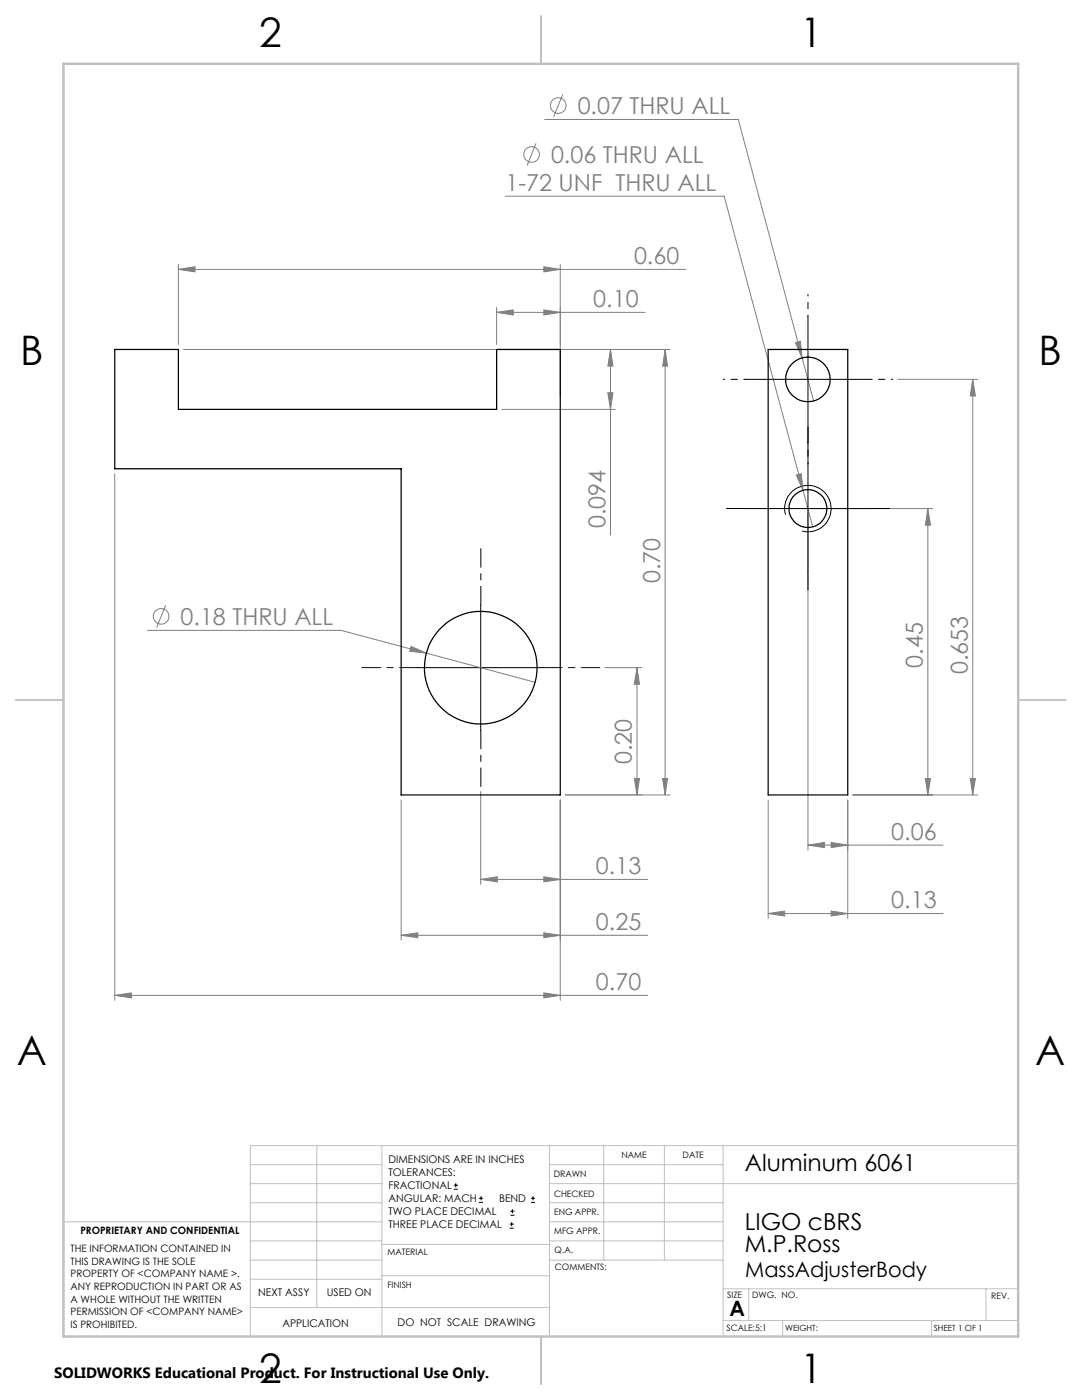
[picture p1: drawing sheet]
<svg xmlns="http://www.w3.org/2000/svg" width="216mm" height="279mm" viewBox="0 0 216 279" stroke-linecap="round" stroke-linejoin="round" font-family="sans-serif">
<g fill="none" stroke="#808080" stroke-width=".2">
<path d="M112.3 18.8l-1.8 4.5M100.8 39.2h43.7l15.7 58.7M107 28.6l-1.8 4.5M108.7 23.8h38.6l12.8 47.6M35.6 53.8l3.3-.6v1.1zM35.6 52.7v16.1M35.6 53.8h101.2M108.5 53.2l3.3 .6-3.3 .5zM111.8 52.7v26.5M36.6 69.7h97.1M99.1 62.3l3.3-.5v1.1zM99.1 61.3v7.5"/>
<path d="M99.1 62.3h29.6M108.5 61.8l3.3 .5-3.3 .6zM121.3 78.4h1l-.5 3.3zM121.8 69.7l.5 3.4h-1zM121.8 69.7v37.1M132.7 69.7v88.9M132.7 69.7l.5 3.4h-1zM158.7 68.4l1-.3 .4 3.3zM160.1 71.4l2.2 8.6M179.1 75.7h16M194.1 75.7v82.9M194.1 75.7l.5 3.3h-1z"/>
<path d="M22.9 94.6v105M100.1 81.7h22.7M158.9 94.8l1-.3 .3 3.4zM160.2 97.9l2 7.3M161.2 102.5v67.2M162.2 101.5h23.9M185.1 101.5v57.1M185.1 101.5l.6 3.3h-1.1zM29.5 125.8h38.6l17 4.6M33.1 120.8l-1.8 4.4M82 129l3.1 1.4-3.4-.4zM85.1 130.4l21.7 5.8"/>
<path d="M120.7 133.2h7.4M127.1 133.2l.5 3.4h-1zM127.1 133.2v25.4M80 159.7v27.9M95.9 158v18.5M111.8 159.7v39.9M112.8 158.6h20.9M126.6 155.4h1l-.5 3.2zM132.2 155.4h1l-.5 3.2zM153.3 159.7v23.6M169.2 159.7v23.6M170.1 158.6h25"/>
<path d="M184.6 155.4h1.1l-.6 3.2zM193.6 155.4h1l-.5 3.2zM95.9 175.5l3.3-.5v1zM95.9 175.5h33.4M108.5 175l3.3 .5-3.3 .5zM161.2 168.7l3.3-.6v1.1zM161.2 168.7h27M165.8 168.1l3.4 .6-3.4 .5zM22.9 198.6l3.3-.4v.9zM22.9 198.6h106.4M80 186.7l3.4-.5v.9zM80 186.7h49.3"/>
<path d="M108.5 186.2l3.3 .5-3.3 .4zM108.5 198.2l3.3 .4-3.3 .5zM153.3 182.3l3.3-.5v1zM153.3 182.3h34.9M165.8 181.8l3.4 .5-3.4 .5z"/>
<circle cx="106.1" cy="30.8" r="1.55"/>
<circle cx="111.4" cy="21.1" r="1.56"/>
<circle cx="32.2" cy="123" r="1.55"/>
</g>
<g fill="none" stroke="#000" stroke-width=".2">
<path d="M148.7 75.7h25M161.2 63.2v25M161.2 89v25M148.7 101.5h25M156.7 102.7a4.6 4.6 0 0 1 4.1-5.8 4.6 4.6 0 0 1 5 5 4.6 4.6 0 0 1-5.8 4.1M83.4 133.2h25M95.9 120.8v25M90.6 237.3h.8M90.6 236.5h.8M90.9 236.1v.9M95.6 240h.8M95.6 239.1h.8"/>
<path d="M96 238.7v.8M105.9 240h.9M105.9 239.1h.9M106.4 238.7v.8M101.7 245.1h.8M101.7 244.3h.8M101.8 242.5h.9M101.8 241.7h.9M102.1 243.9v.8M102.2 241.3v.8"/>
</g>
<path d="M83.4 133.2h-11.2M95.9 120.7v-11.2M108.4 133.2h11.3M95.9 145.7v11.3" fill="none" stroke="#000" stroke-width=".2" stroke-dasharray="15.2 1.3 1.3 1.3" stroke-dashoffset="11.5"/>
<g fill="none" stroke="#c0c0c0" stroke-width=".2">
<path d="M50 232.4h26.2M50 236.2h26.2M63.2 228.6v32.3M76.2 228.6v38.1M109.6 228.6v38.1M109.6 232.4h34.7M109.6 236.2h93.6M120.5 228.6v22.9M132.6 228.6v22.9M144.3 228.6v38.1M203.2 228.6h-153.2v38.1M12.7 243.8h63.5"/>
<path d="M50 251.5h26.2M50 240h26.2M50 247.7h26.2M50 255.3h26.2M76.2 254.6h33.4M76.2 248.4h33.4M109.6 251.5h34.7M109.6 243.8h34.7M109.6 240h34.7M109.6 247.7h34.7M144.3 257.2h58.9M149.4 257.2v6.3"/>
<path d="M196.7 257.2v6.3M50 260.9h59.6M144.3 263.5h58.9M156.2 263.5v3.2M185.9 263.5v3.2"/>
</g>
<path d="M108 3.2v9.5M3.1 139.7h9.6M203.2 139.7h9.5M108 266.7v9.6" fill="none" stroke="#c0c0c0" stroke-width=".25"/>
<path d="M12.7 12.7h190.5v254h-190.5z" fill="none" stroke="#c0c0c0" stroke-width=".5"/>
<path d="M148.7 75.7h-4.4M161.2 63.2v-4.4M173.7 75.7h4.5M161.2 88.2v4.4" fill="none" stroke="#000" stroke-width=".2" stroke-dasharray="15.2 1.3 1.3 1.3" stroke-dashoffset="14.9"/>
<path d="M161.2 89v-3.8M148.7 101.5h-3.8M161.2 114v3.8M173.7 101.5h3.8" fill="none" stroke="#000" stroke-width=".2" stroke-dasharray="15.2 1.3 1.3 1.3"/>
<g fill="#808080">
<path d="M108.5 53.2l3.3 .6-3.3 .5zM35.6 53.8l3.3-.6v1.1z"/>
<path d="M108.5 186.2l3.3 .5-3.3 .4zM80 186.7l3.4-.5v.9zM108.5 198.2l3.3 .4-3.3 .5zM22.9 198.6l3.3-.4v.9zM108.5 61.8l3.3 .5-3.3 .6zM99.1 62.3l3.3-.5v1.1zM165.8 168.1l3.4 .6-3.4 .5zM161.2 168.7l3.3-.6v1.1z"/>
<path d="M95.9 175.5l3.3-.5v1zM108.5 175l3.3 .5-3.3 .5zM82 129l-.3 1 3.4 .4zM153.3 182.3l3.3-.5v1zM165.8 181.8l3.4 .5-3.4 .5zM158.7 68.4l1.4 3-.4-3.3zM158.9 94.8l1.3 3.1-.3-3.4z"/>
<path d="M132.2 155.4h1l-.5 3.2zM132.7 69.7l.5 3.4h-1zM184.6 155.4h1.1l-.6 3.2zM185.1 101.5l.6 3.3h-1.1zM193.6 155.4h1l-.5 3.2zM194.1 75.7l.5 3.3h-1z"/>
<path d="M127.1 133.2l.5 3.4h-1zM126.6 155.4h1l-.5 3.2zM121.8 69.7l.5 3.4h-1zM121.3 78.4h1l-.5 3.3z"/>
</g>
<g fill="none" stroke="#000" stroke-width=".25">
<path d="M22.9 69.7h12.7v12h63.5v-12h12.7v88.9h-31.8v-65h-57.1zM153.3 69.7h15.9v88.9h-15.9z"/>
<circle cx="161.2" cy="75.7" r="4.5"/>
<circle cx="161.2" cy="101.5" r="3.8"/>
<circle cx="95.9" cy="133.3" r="11.2"/>
</g>
<g font-size="8.1">
<text x="51.7" y="9.3">2</text>
<text x="159.7" y="9.3">1</text>
<text x="4" y="72.8">B</text>
<text x="207.2" y="72.8">B</text>
<text x="3.3" y="212.5">A</text>
<text x="206.5" y="212.5">A</text>
<text x="51.7" y="276">2</text>
<text x="159.7" y="276">1</text>
</g>
<g font-size="4.7" fill="#808080">
<text x="115.3" y="22.8">0.07 THRU ALL</text>
<text x="109.9" y="32.5">0.06 THRU ALL</text>
<text x="100.9" y="38.1">1-72 UNF THRU ALL</text>
<text x="126.5" y="52.7">0.60</text>
<text x="118.4" y="61.3">0.10</text>
<text x="120.8" y="105.5" transform="rotate(-90 120.8 105.5)">0.094</text>
<text x="131.7" y="116.4" transform="rotate(-90 131.7 116.4)">0.70</text>
<text x="36" y="124.7">0.18 THRU ALL</text>
<text x="184.1" y="133.2" transform="rotate(-90 184.1 133.2)">0.45</text>
<text x="193.1" y="134.5" transform="rotate(-90 193.1 134.5)">0.653</text>
<text x="126.1" y="152.5" transform="rotate(-90 126.1 152.5)">0.20</text>
<text x="177.8" y="167.6">0.06</text>
<text x="118.9" y="174.5">0.13</text>
<text x="118.9" y="185.6">0.25</text>
<text x="177.8" y="181.3">0.13</text>
<text x="118.9" y="197.6">0.70</text>
</g>
<g font-size="4.7">
<text x="148.6" y="233.7">Aluminum 6061</text>
<text x="148.6" y="245.4">LIGO cBRS</text>
<text x="148.6" y="249.9">M.P.Ross</text>
</g>
<g font-size="4.2">
<text x="148.7" y="254.8">MassAdjusterBody</text>
<text x="145.6" y="262.7">A</text>
</g>
<text font-size="3" x="10.8" y="275.1">SOLIDWORKS Educational Product. For Instructional Use Only.</text>
<g font-size="2.1">
<text x="77.5" y="232.2">DIMENSIONS ARE IN INCHES</text>
<text x="77.5" y="234.7">TOLERANCES:</text>
<text x="77.5" y="237.3">FRACTIONAL</text>
<text x="77.5" y="239.9">ANGULAR: MACH</text>
<text x="99.6" y="239.9">BEND</text>
<text x="77.5" y="242.5">TWO PLACE DECIMAL</text>
<text x="77.5" y="245.1">THREE PLACE DECIMAL</text>
<text x="51.5" y="258.7">NEXT ASSY</text>
<text x="65.2" y="258.6">USED ON</text>
<text x="56.3" y="264.8">APPLICATION</text>
<text x="79.3" y="264.6">DO NOT SCALE DRAWING</text>
</g>
<g font-size="2">
<text x="14.1" y="249.9">THE INFORMATION CONTAINED IN</text>
<text x="16" y="246.3">PROPRIETARY AND CONFIDENTIAL</text>
<text x="14.1" y="252.4">THIS DRAWING IS THE SOLE</text>
<text x="14.1" y="254.9">PROPERTY OF &lt;COMPANY NAME &gt;.</text>
<text x="14.1" y="257.4">ANY REPRODUCTION IN PART OR AS</text>
<text x="14.1" y="260">A WHOLE WITHOUT THE WRITTEN</text>
<text x="14.1" y="262.5">PERMISSION OF &lt;COMPANY NAME&gt;</text>
<text x="14.1" y="265">IS PROHIBITED.</text>
</g>
<g font-size="1.8">
<text x="124" y="231.1">NAME</text>
<text x="136.2" y="231.1">DATE</text>
<text x="110.5" y="234.8">DRAWN</text>
<text x="110.5" y="238.9">CHECKED</text>
<text x="110.6" y="242.5">ENG APPR.</text>
<text x="77.3" y="250.5">MATERIAL</text>
<text x="110.6" y="246.3">MFG APPR.</text>
<text x="110.7" y="250">Q.A.</text>
<text x="77.3" y="257">FINISH</text>
<text x="110.7" y="253.5">COMMENTS:</text>
<text x="145.1" y="259">SIZE</text>
<text x="150.1" y="259.1">DWG. NO.</text>
<text x="197.8" y="259.2">REV.</text>
<text x="145" y="265.7">SCALE:5:1</text>
</g>
<g font-size="1.7">
<text x="156.7" y="265.7">WEIGHT:</text>
<text x="186.3" y="265.7">SHEET 1 OF 1</text>
</g>
</svg>
